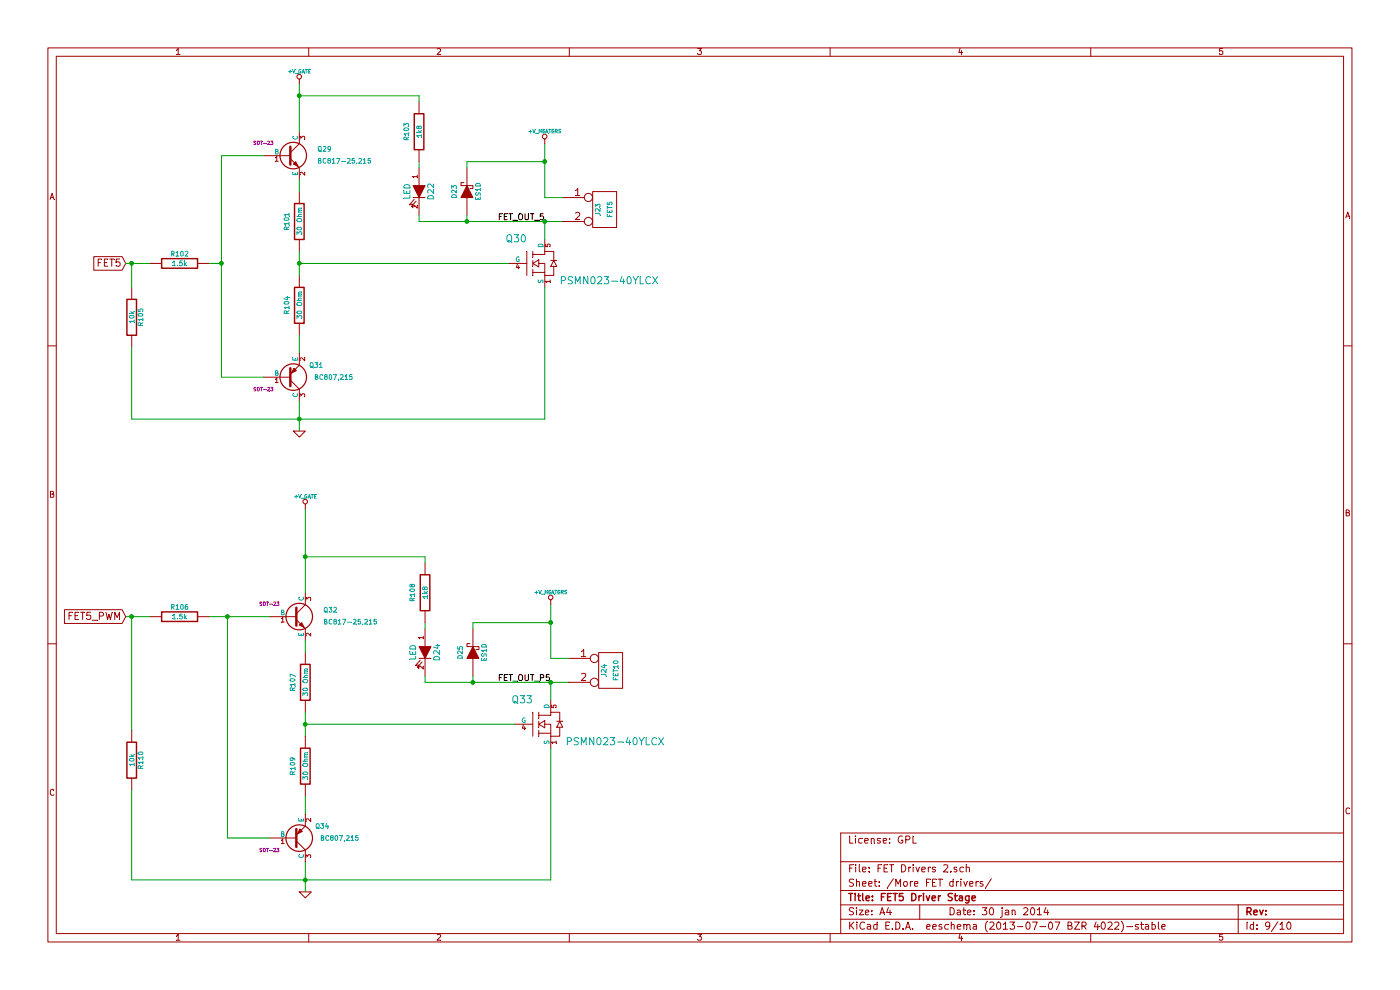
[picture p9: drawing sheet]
EESchema Schematic File Version 2
LIBS:power
LIBS:device
LIBS:transistors
LIBS:conn
LIBS:linear
LIBS:regul
LIBS:74xx
LIBS:cmos4000
LIBS:adc-dac
LIBS:memory
LIBS:xilinx
LIBS:special
LIBS:microcontrollers
LIBS:dsp
LIBS:microchip
LIBS:analog_switches
LIBS:motorola
LIBS:texas
LIBS:intel
LIBS:audio
LIBS:interface
LIBS:digital-audio
LIBS:philips
LIBS:display
LIBS:cypress
LIBS:siliconi
LIBS:opto
LIBS:atmel
LIBS:contrib
LIBS:valves
LIBS:decapede-parts
LIBS:RMC
LIBS:Decapede-cache
EELAYER 27 0
EELAYER END
$Descr A4 11693 8268
encoding utf-8
Sheet 9 10
Title "FET5 Driver Stage"
Date "30 jan 2014"
Rev ""
Comp ""
Comment1 "License: GPL"
Comment2 ""
Comment3 ""
Comment4 ""
$EndDescr
$Comp
L R R102
U 1 1
P 1500 2200
F 0 "R102" V 1580 2200 40  0000 C CNN
F 1 "1.5k" V 1500 2200 40  0000 C CNN
F 2 "~" V 1430 2200 30  0000 C CNN
F 3 "~" H 1500 2200 30  0000 C CNN
	1    1500 2200
	0    -1   -1   0   
$EndComp
$Comp
L R R101
U 1 1
P 2500 1850
F 0 "R101" V 2400 1850 40  0000 C CNN
F 1 "30 Ohm" V 2507 1851 40  0000 C CNN
F 2 "~" V 2430 1850 30  0000 C CNN
F 3 "~" H 2500 1850 30  0000 C CNN
	1    2500 1850
	1    0    0    -1  
$EndComp
$Comp
L R R104
U 1 1
P 2500 2550
F 0 "R104" V 2400 2550 40  0000 C CNN
F 1 "30 Ohm" V 2507 2551 40  0000 C CNN
F 2 "~" V 2430 2550 30  0000 C CNN
F 3 "~" H 2500 2550 30  0000 C CNN
	1    2500 2550
	1    0    0    -1  
$EndComp
$Comp
L R R105
U 1 1
P 1100 2650
F 0 "R105" V 1180 2650 40  0000 C CNN
F 1 "10k" V 1107 2651 40  0000 C CNN
F 2 "~" V 1030 2650 30  0000 C CNN
F 3 "~" H 1100 2650 30  0000 C CNN
	1    1100 2650
	1    0    0    -1  
$EndComp
$Comp
L BC807-40 Q31
U 1 1
P 2400 3150
F 0 "Q31" H 2700 3050 40  0000 R CNN
F 1 "BC807,215" H 2950 3150 40  0000 R CNN
F 2 "SOT-23" H 2200 3252 29  0000 C CNN
F 3 "~" H 2400 3150 60  0000 C CNN
	1    2400 3150
	1    0    0    1   
$EndComp
$Comp
L PSMN023-40YLCX Q30
U 1 1
P 4450 2200
F 0 "Q30" H 4400 2400 60  0000 R CNN
F 1 "PSMN023-40YLCX" H 5500 2050 60  0000 R CNN
F 2 "~" H 4450 2200 60  0000 C CNN
F 3 "~" H 4450 2200 60  0000 C CNN
	1    4450 2200
	1    0    0    -1  
$EndComp
$Comp
L BC817-40 Q29
U 1 1
P 2400 1300
F 0 "Q29" H 2650 1350 40  0000 L CNN
F 1 "BC817-25,215" H 2650 1250 40  0000 L CNN
F 2 "SOT-23" H 2200 1402 29  0000 C CNN
F 3 "~" H 2400 1300 60  0000 C CNN
	1    2400 1300
	1    0    0    -1  
$EndComp
$Comp
L GND #PWR0170
U 1 1
P 2500 3600
F 0 "#PWR0170" H 2500 3600 30  0001 C CNN
F 1 "GND" H 2500 3530 30  0001 C CNN
F 2 "" H 2500 3600 60  0000 C CNN
F 3 "" H 2500 3600 60  0000 C CNN
	1    2500 3600
	1    0    0    -1  
$EndComp
Wire Wire Line
	2500 700  2500 1100
Wire Wire Line
	2500 1500 2500 1600
Wire Wire Line
	2500 2100 2500 2300
Connection ~ 2500 2200
Wire Wire Line
	2500 2800 2500 2950
Wire Wire Line
	2500 3350 2500 3600
Wire Wire Line
	2200 1300 1850 1300
Wire Wire Line
	1850 1300 1850 3150
Wire Wire Line
	1850 2200 1750 2200
Wire Wire Line
	1850 3150 2200 3150
Connection ~ 1850 2200
Connection ~ 2500 3500
Wire Wire Line
	4550 3500 4550 2400
Wire Wire Line
	1100 3500 4550 3500
Text GLabel 1050 2200 0    60   Input ~ 0
FET5
Wire Wire Line
	1250 2200 1050 2200
Wire Wire Line
	4550 2000 4550 1850
Wire Wire Line
	3500 1850 4700 1850
$Comp
L CONN_2 J23
U 1 1
P 5050 1750
F 0 "J23" V 5000 1750 40  0000 C CNN
F 1 "FET5" V 5100 1750 40  0000 C CNN
F 2 "" H 5050 1750 60  0000 C CNN
F 3 "" H 5050 1750 60  0000 C CNN
	1    5050 1750
	1    0    0    -1  
$EndComp
Wire Wire Line
	4700 1650 4550 1650
Wire Wire Line
	4550 1650 4550 1200
$Comp
L R R106
U 1 1
P 1500 5150
F 0 "R106" V 1580 5150 40  0000 C CNN
F 1 "1.5k" V 1500 5150 40  0000 C CNN
F 2 "~" V 1430 5150 30  0000 C CNN
F 3 "~" H 1500 5150 30  0000 C CNN
	1    1500 5150
	0    -1   -1   0   
$EndComp
$Comp
L R R107
U 1 1
P 2550 5700
F 0 "R107" V 2450 5700 40  0000 C CNN
F 1 "30 Ohm" V 2557 5701 40  0000 C CNN
F 2 "~" V 2480 5700 30  0000 C CNN
F 3 "~" H 2550 5700 30  0000 C CNN
	1    2550 5700
	1    0    0    -1  
$EndComp
$Comp
L R R109
U 1 1
P 2550 6400
F 0 "R109" V 2450 6400 40  0000 C CNN
F 1 "30 Ohm" V 2557 6401 40  0000 C CNN
F 2 "~" V 2480 6400 30  0000 C CNN
F 3 "~" H 2550 6400 30  0000 C CNN
	1    2550 6400
	1    0    0    -1  
$EndComp
$Comp
L R R110
U 1 1
P 1100 6350
F 0 "R110" V 1180 6350 40  0000 C CNN
F 1 "10k" V 1107 6351 40  0000 C CNN
F 2 "~" V 1030 6350 30  0000 C CNN
F 3 "~" H 1100 6350 30  0000 C CNN
	1    1100 6350
	1    0    0    -1  
$EndComp
$Comp
L BC807-40 Q34
U 1 1
P 2450 7000
F 0 "Q34" H 2750 6900 40  0000 R CNN
F 1 "BC807,215" H 3000 7000 40  0000 R CNN
F 2 "SOT-23" H 2250 7102 29  0000 C CNN
F 3 "~" H 2450 7000 60  0000 C CNN
	1    2450 7000
	1    0    0    1   
$EndComp
$Comp
L PSMN023-40YLCX Q33
U 1 1
P 4500 6050
F 0 "Q33" H 4450 6250 60  0000 R CNN
F 1 "PSMN023-40YLCX" H 5550 5900 60  0000 R CNN
F 2 "~" H 4500 6050 60  0000 C CNN
F 3 "~" H 4500 6050 60  0000 C CNN
	1    4500 6050
	1    0    0    -1  
$EndComp
$Comp
L BC817-40 Q32
U 1 1
P 2450 5150
F 0 "Q32" H 2700 5200 40  0000 L CNN
F 1 "BC817-25,215" H 2700 5100 40  0000 L CNN
F 2 "SOT-23" H 2250 5252 29  0000 C CNN
F 3 "~" H 2450 5150 60  0000 C CNN
	1    2450 5150
	1    0    0    -1  
$EndComp
$Comp
L GND #PWR0171
U 1 1
P 2550 7450
F 0 "#PWR0171" H 2550 7450 30  0001 C CNN
F 1 "GND" H 2550 7380 30  0001 C CNN
F 2 "" H 2550 7450 60  0000 C CNN
F 3 "" H 2550 7450 60  0000 C CNN
	1    2550 7450
	1    0    0    -1  
$EndComp
Wire Wire Line
	2550 4250 2550 4950
Wire Wire Line
	2550 5350 2550 5450
Wire Wire Line
	2550 5950 2550 6150
Connection ~ 2550 6050
Wire Wire Line
	2550 6650 2550 6800
Wire Wire Line
	2550 7200 2550 7450
Wire Wire Line
	1750 5150 2250 5150
Wire Wire Line
	1900 7000 2250 7000
Connection ~ 2550 7350
Wire Wire Line
	4600 7350 4600 6250
Wire Wire Line
	1100 7350 4600 7350
Text GLabel 1050 5150 0    60   Input ~ 0
FET5_PWM
Wire Wire Line
	1250 5150 1050 5150
Wire Wire Line
	4600 5850 4600 5700
Wire Wire Line
	3550 5700 4750 5700
$Comp
L CONN_2 J24
U 1 1
P 5100 5600
F 0 "J24" V 5050 5600 40  0000 C CNN
F 1 "FET10" V 5150 5600 40  0000 C CNN
F 2 "" H 5100 5600 60  0000 C CNN
F 3 "" H 5100 5600 60  0000 C CNN
	1    5100 5600
	1    0    0    -1  
$EndComp
Wire Wire Line
	4750 5500 4600 5500
Wire Wire Line
	4600 5500 4600 5050
Wire Wire Line
	1900 7000 1900 5150
Connection ~ 1900 5150
Text Label 4550 1850 2    50   ~ 0
FET_OUT_5
Text Label 4600 5700 2    50   ~ 0
FET_OUT_P5
$Comp
L R R108
U 1 1
P 3550 4950
F 0 "R108" V 3450 4950 40  0000 C CNN
F 1 "1k8" V 3557 4951 40  0000 C CNN
F 2 "~" V 3480 4950 30  0000 C CNN
F 3 "~" H 3550 4950 30  0000 C CNN
	1    3550 4950
	1    0    0    -1  
$EndComp
$Comp
L DIODESCH D25
U 1 1
P 3950 5450
F 0 "D25" H 3950 5550 40  0000 C CNN
F 1 "ES1D" H 3950 5350 40  0000 C CNN
F 2 "~" H 3950 5450 60  0000 C CNN
F 3 "~" H 3950 5450 60  0000 C CNN
	1    3950 5450
	0    -1   -1   0   
$EndComp
$Comp
L LED D24
U 1 1
P 3550 5450
F 0 "D24" H 3550 5550 50  0000 C CNN
F 1 "LED" H 3550 5350 50  0000 C CNN
F 2 "~" H 3550 5450 60  0000 C CNN
F 3 "~" H 3550 5450 60  0000 C CNN
	1    3550 5450
	0    1    1    0   
$EndComp
Wire Wire Line
	2550 4650 3550 4650
Wire Wire Line
	3550 4650 3550 4700
Wire Wire Line
	3550 5250 3550 5200
Connection ~ 3950 5700
Wire Wire Line
	3550 5700 3550 5650
Wire Wire Line
	3950 5700 3950 5650
Wire Wire Line
	3950 5250 3950 5200
Wire Wire Line
	3950 5200 4600 5200
Wire Wire Line
	1100 3500 1100 2900
Wire Wire Line
	1100 2400 1100 2200
Connection ~ 1100 2200
Wire Wire Line
	1100 7350 1100 6600
Wire Wire Line
	1100 6100 1100 5150
Connection ~ 1100 5150
$Comp
L R R103
U 1 1
P 3500 1100
F 0 "R103" V 3400 1100 40  0000 C CNN
F 1 "1k8" V 3507 1101 40  0000 C CNN
F 2 "~" V 3430 1100 30  0000 C CNN
F 3 "~" H 3500 1100 30  0000 C CNN
	1    3500 1100
	1    0    0    -1  
$EndComp
$Comp
L DIODESCH D23
U 1 1
P 3900 1600
F 0 "D23" H 3900 1700 40  0000 C CNN
F 1 "ES1D" H 3900 1500 40  0000 C CNN
F 2 "~" H 3900 1600 60  0000 C CNN
F 3 "~" H 3900 1600 60  0000 C CNN
	1    3900 1600
	0    -1   -1   0   
$EndComp
$Comp
L LED D22
U 1 1
P 3500 1600
F 0 "D22" H 3500 1700 50  0000 C CNN
F 1 "LED" H 3500 1500 50  0000 C CNN
F 2 "~" H 3500 1600 60  0000 C CNN
F 3 "~" H 3500 1600 60  0000 C CNN
	1    3500 1600
	0    1    1    0   
$EndComp
Wire Wire Line
	2500 800  3500 800 
Wire Wire Line
	3500 800  3500 850 
Wire Wire Line
	3500 1400 3500 1350
Connection ~ 3900 1850
Wire Wire Line
	3500 1850 3500 1800
Wire Wire Line
	3900 1850 3900 1800
Wire Wire Line
	3900 1400 3900 1350
Wire Wire Line
	3900 1350 4550 1350
Wire Wire Line
	2550 6050 4300 6050
Wire Wire Line
	2500 2200 4250 2200
Connection ~ 2500 800 
Connection ~ 4550 1350
Connection ~ 4550 1850
Connection ~ 4600 5200
Connection ~ 2550 4650
Connection ~ 4600 5700
$Comp
L +V_GATE #PWR0172
U 1 1
P 2500 700
F 0 "#PWR0172" H 2500 670 30  0001 C CNN
F 1 "+V_GATE" H 2500 800 30  0000 C CNN
F 2 "~" H 2500 700 60  0000 C CNN
F 3 "~" H 2500 700 60  0000 C CNN
	1    2500 700 
	1    0    0    -1  
$EndComp
$Comp
L +V_GATE #PWR0173
U 1 1
P 2550 4250
F 0 "#PWR0173" H 2550 4220 30  0001 C CNN
F 1 "+V_GATE" H 2550 4350 30  0000 C CNN
F 2 "~" H 2550 4250 60  0000 C CNN
F 3 "~" H 2550 4250 60  0000 C CNN
	1    2550 4250
	1    0    0    -1  
$EndComp
$Comp
L +V_HEATERS #PWR0174
U 1 1
P 4600 5050
F 0 "#PWR0174" H 4600 5020 30  0001 C CNN
F 1 "+V_HEATERS" H 4600 5150 30  0000 C CNN
F 2 "~" H 4600 5050 60  0000 C CNN
F 3 "~" H 4600 5050 60  0000 C CNN
	1    4600 5050
	1    0    0    -1  
$EndComp
$Comp
L +V_HEATERS #PWR0175
U 1 1
P 4550 1200
F 0 "#PWR0175" H 4550 1170 30  0001 C CNN
F 1 "+V_HEATERS" H 4550 1300 30  0000 C CNN
F 2 "~" H 4550 1200 60  0000 C CNN
F 3 "~" H 4550 1200 60  0000 C CNN
	1    4550 1200
	1    0    0    -1  
$EndComp
$EndSCHEMATC
